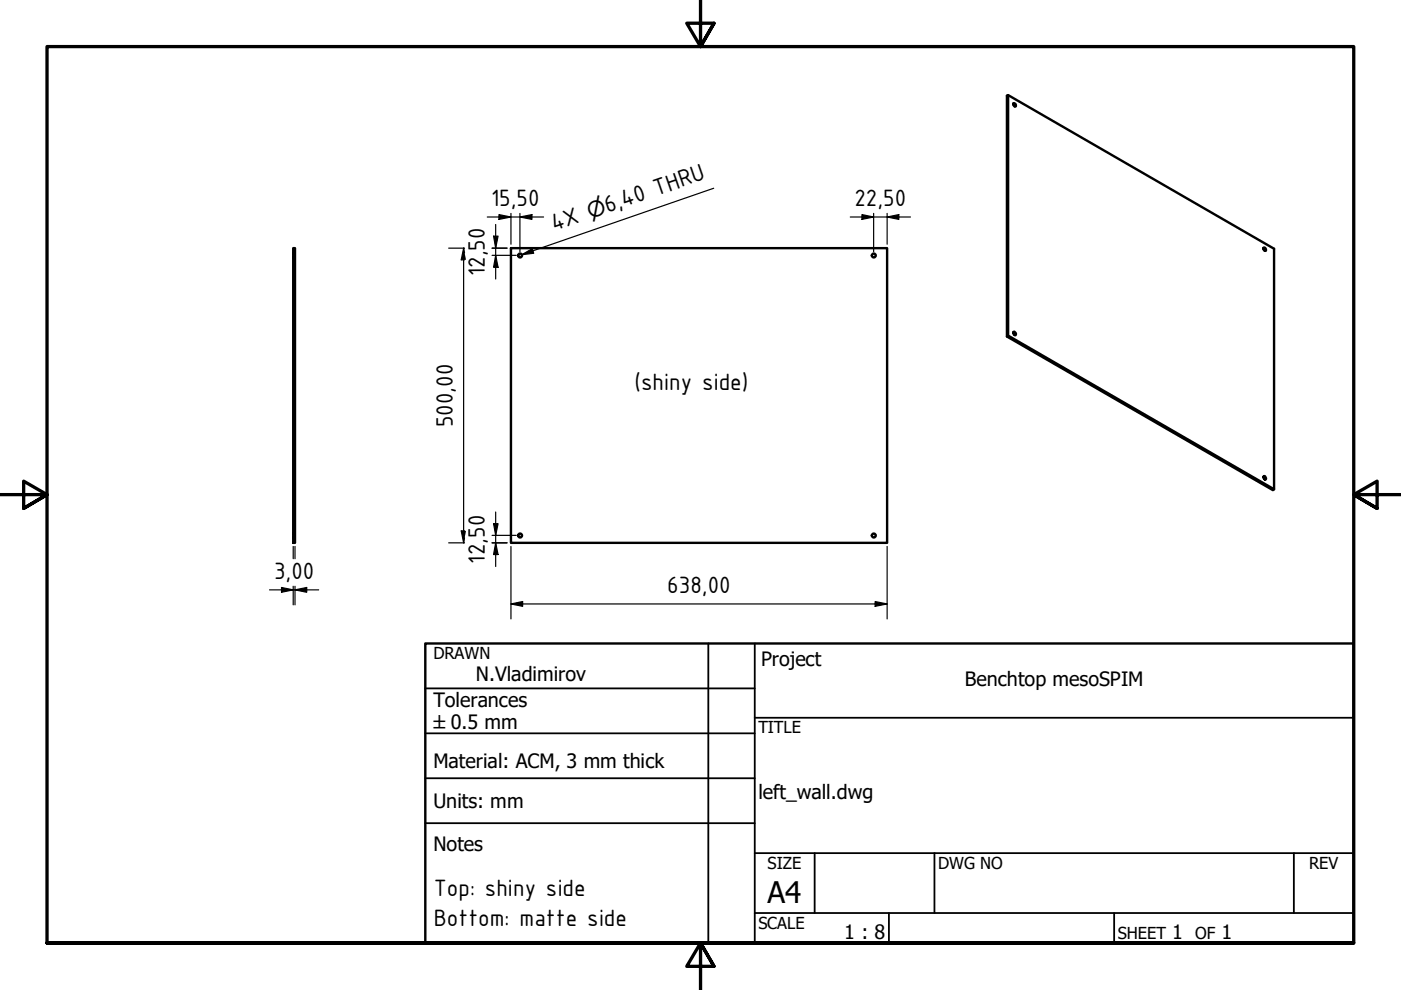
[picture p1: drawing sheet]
<svg xmlns="http://www.w3.org/2000/svg" width="297mm" height="210mm" viewBox="0 0 297 210" stroke-linecap="round" stroke-linejoin="round" font-family="sans-serif">
<!-- layer: Visible (ISO) -->
<g fill="none" stroke="#000" stroke-width=".51">
<path d="M213.7 20.2l56.4 32.5v51l-.2 .2-56.4-32.6M214.8 21.9a.39 .39 0 0 1 .5 .2 .39 .39 0 0 1 0 .5l-.4-.3zM214.8 22l.3 .6M62.2 52.6h.3v62.5h-.3zM108.3 52.6h79.8v62.5h-79.8zM267.8 52.7l.1-.2a.36 .36 0 0 1 .4 .2 .36 .36 0 0 1-.1 .5l-.4-.5 .4 .5M213.7 71.2v-51l-.2 .1v51l.2-.1 56.4 32.5M214.8 70.5a.39 .39 0 0 1 .5 .1 .39 .39 0 0 1 0 .5l-.4-.2-.1-.4 .3 .5M267.8 101.1h.1a.33 .33 0 0 1 .4 .1 .33 .33 0 0 1-.1 .4l-.4-.5 .4 .5"/>
<circle cx="110.3" cy="54.2" r=".41"/>
<circle cx="185.3" cy="54.2" r=".41"/>
<circle cx="110.3" cy="113.5" r=".41"/>
<circle cx="185.3" cy="113.5" r=".41"/>
</g>
<!-- layer: Hidden (ISO) -->
<path d="M62.2 54.6h.1M62.2 53.8h.1M62.4 54.6h.1M62.4 53.8h.1M62.2 114h.1M62.2 113.1h.1M62.4 114h.1M62.4 113.1h.1" fill="none" stroke="#000" stroke-width=".38"/>
<!-- layer: Border (ANSI) -->
<path d="M148.5 -.1v10l-2.9-5h5.8l-2.9 5 2.9-5M0 104.9h10l-5-2.9v5.8l5-2.9-5 2.9M297 104.9h-10l5-2.9v5.8l-5-2.9 5 2.9M10 199.9v-190h277v190h-277h277M151.4 204.9l-2.9-5 2.9 5h-5.8l2.9-5v10" fill="none" stroke="#000" stroke-width=".7"/>
<!-- layer: Title (ANSI) -->
<g fill="none" stroke="#000" stroke-width=".38">
<path d="M150.2 136.4v63.5M160 136.4v63.5M90.2 146h69.8M90.2 155.5h69.8M160 152.2h127M90.2 165h69.8M90.2 174.5h69.8M160 193.6h127M160 180.9h127M172.7 180.9v12.7M188.5 193.6v6.3M198.1 180.9v12.7"/>
<path d="M236.2 193.6v6.3M274.3 180.9v12.7"/>
</g>
<path d="M90.2 136.4h196.8v63.5h-196.8z" fill="none" stroke="#000" stroke-width=".51"/>
<!-- layer: Dimension (ISO) -->
<g fill="none" stroke="#000" stroke-width=".25">
<path d="M95.1 52.6h3.4M98.3 52.6v62.5M98.3 52.6l-.5 2.5h.7M98.3 52.6l.2 1M103.3 46h12M104.3 52.6h3.2M104.3 54.1h5.2M104.6 50.1h1l-.5 2.5zM105.1 54.1l.5 2.6h-1zM105.1 47.6v11.6M105.8 45.5l2.5 .5-2.5 .5zM108.3 45.2v6.6"/>
<path d="M110.2 46l2.6-.5v1zM110.2 45.2v8.2M180.3 46h12.7M182.8 45.5l2.4 .5-2.4 .5zM185.2 45.2v8.2M188.1 46l2.5-.5v1zM188.1 45.2v6.6M62.2 115.9v2.6M62.5 115.9v2.6M95.1 115.1h3.4M98.5 112.6h-.7l.5 2.5M98.5 114l-.2 1.1"/>
<path d="M104.3 115.1h3.2M104.3 113.5h5.2M104.6 111h1l-.5 2.5zM105.1 115.1l.5 2.5h-1zM105.1 108.6v11.5M108.3 115.9v15.3M188.1 115.9v15.3M57.1 125.1h10.5M59.7 124.6l2.5 .5-2.5 .5zM62.2 124.3v3.9M62.5 125.1l2.5-.5v1zM62.5 124.3v3.9"/>
<path d="M108.3 128.1l2.5-.6v1.1zM108.3 128.1h79.8M185.5 127.5l2.6 .6-2.6 .5z"/>
</g>
<g fill="#000">
<path d="M98.3 52.6l.5 2.5h-1z" fill-rule="evenodd"/>
<path d="M104.6 50.1h1l-.5 2.5z" fill-rule="evenodd"/>
<path d="M105.1 54.1l.5 2.6h-1z" fill-rule="evenodd"/>
<path d="M105.8 45.5l2.5 .5-2.5 .5z" fill-rule="evenodd"/>
<path d="M110.2 46l2.6-.5v1z" fill-rule="evenodd"/>
<path d="M182.8 45.5l2.4 .5-2.4 .5z" fill-rule="evenodd"/>
<path d="M188.1 46l2.5-.5v1z" fill-rule="evenodd"/>
<path d="M97.8 112.6h1l-.5 2.5z" fill-rule="evenodd"/>
<path d="M104.6 111h1l-.5 2.5z" fill-rule="evenodd"/>
<path d="M105.1 115.1l.5 2.5h-1z" fill-rule="evenodd"/>
<path d="M59.7 124.6l2.5 .5-2.5 .5z" fill-rule="evenodd"/>
<path d="M62.5 125.1l2.5-.5v1z" fill-rule="evenodd"/>
<path d="M108.3 128.1l2.5-.6v1.1z" fill-rule="evenodd"/>
<path d="M185.5 127.5l2.6 .6-2.6 .5z" fill-rule="evenodd"/>
</g>
<!-- layer: Symbol (ISO) -->
<path d="M151.3 39.9l-40.7 14.1M110.6 54l2.2-1.3 .4 1z" fill="none" stroke="#000" stroke-width=".25"/>
<path d="M110.6 54l2.2-1.3 .4 1z" fill-rule="evenodd" fill="#000"/>
<text font-size="6.3" x="162.8" y="191.4">A4</text>
<g font-size="5.4">
<text x="104.1" y="43.7">15,50</text>
<text x="128.8" y="45.1" transform="rotate(-19 128.8 45.1)">6,40 THRU</text>
<text x="181.2" y="43.7">22,50</text>
<text x="117.5" y="49" transform="rotate(-19 117.5 49)">4X</text>
<text x="102.8" y="58.5" transform="rotate(-90 102.8 58.5)">12,50</text>
<text x="134.6" y="82.7">(shiny side)</text>
<text x="96" y="90.6" transform="rotate(-90 96 90.6)">500,00</text>
<text x="102.8" y="119.5" transform="rotate(-90 102.8 119.5)">12,50</text>
<text x="58.1" y="122.8">3,00</text>
<text x="141.5" y="125.8">638,00</text>
<text x="91.9" y="190">Top: shiny side</text>
<text x="91.9" y="196.3">Bottom: matte side</text>
</g>
<text font-size="4.6" x="125.1" y="46.4" transform="rotate(-19 125.1 46.4)">⌀</text>
<g font-size="4.2">
<text x="161.4" y="141.3">Project</text>
<text x="91.9" y="149.9">Tolerances</text>
<text x="100.9" y="144.4">N.Vladimirov</text>
<text x="204.5" y="145.5">Benchtop mesoSPIM</text>
<text x="91.9" y="162.8">Material: ACM, 3 mm thick</text>
<text x="91.9" y="171.2">Units: mm</text>
<text x="160.8" y="169.4">left_wall.dwg</text>
<text x="91.9" y="180.5">Notes</text>
<text x="179" y="199">1 : 8</text>
<text x="248.5" y="199.1">1</text>
<text x="259" y="199.1">1</text>
</g>
<text font-size="3.9" x="91.9" y="154.7">±0.5 mm</text>
<g font-size="3.5">
<text x="91.9" y="139.7">DRAWN</text>
<text x="160.8" y="155.5">TITLE</text>
<text x="162.8" y="184.2">SIZE</text>
<text x="198.9" y="184.2">DWG NO</text>
<text x="277.6" y="184.2">REV</text>
<text x="160.8" y="196.9">SCALE</text>
<text x="237" y="199.1">SHEET</text>
<text x="253.4" y="199.1">OF</text>
</g>
</svg>
